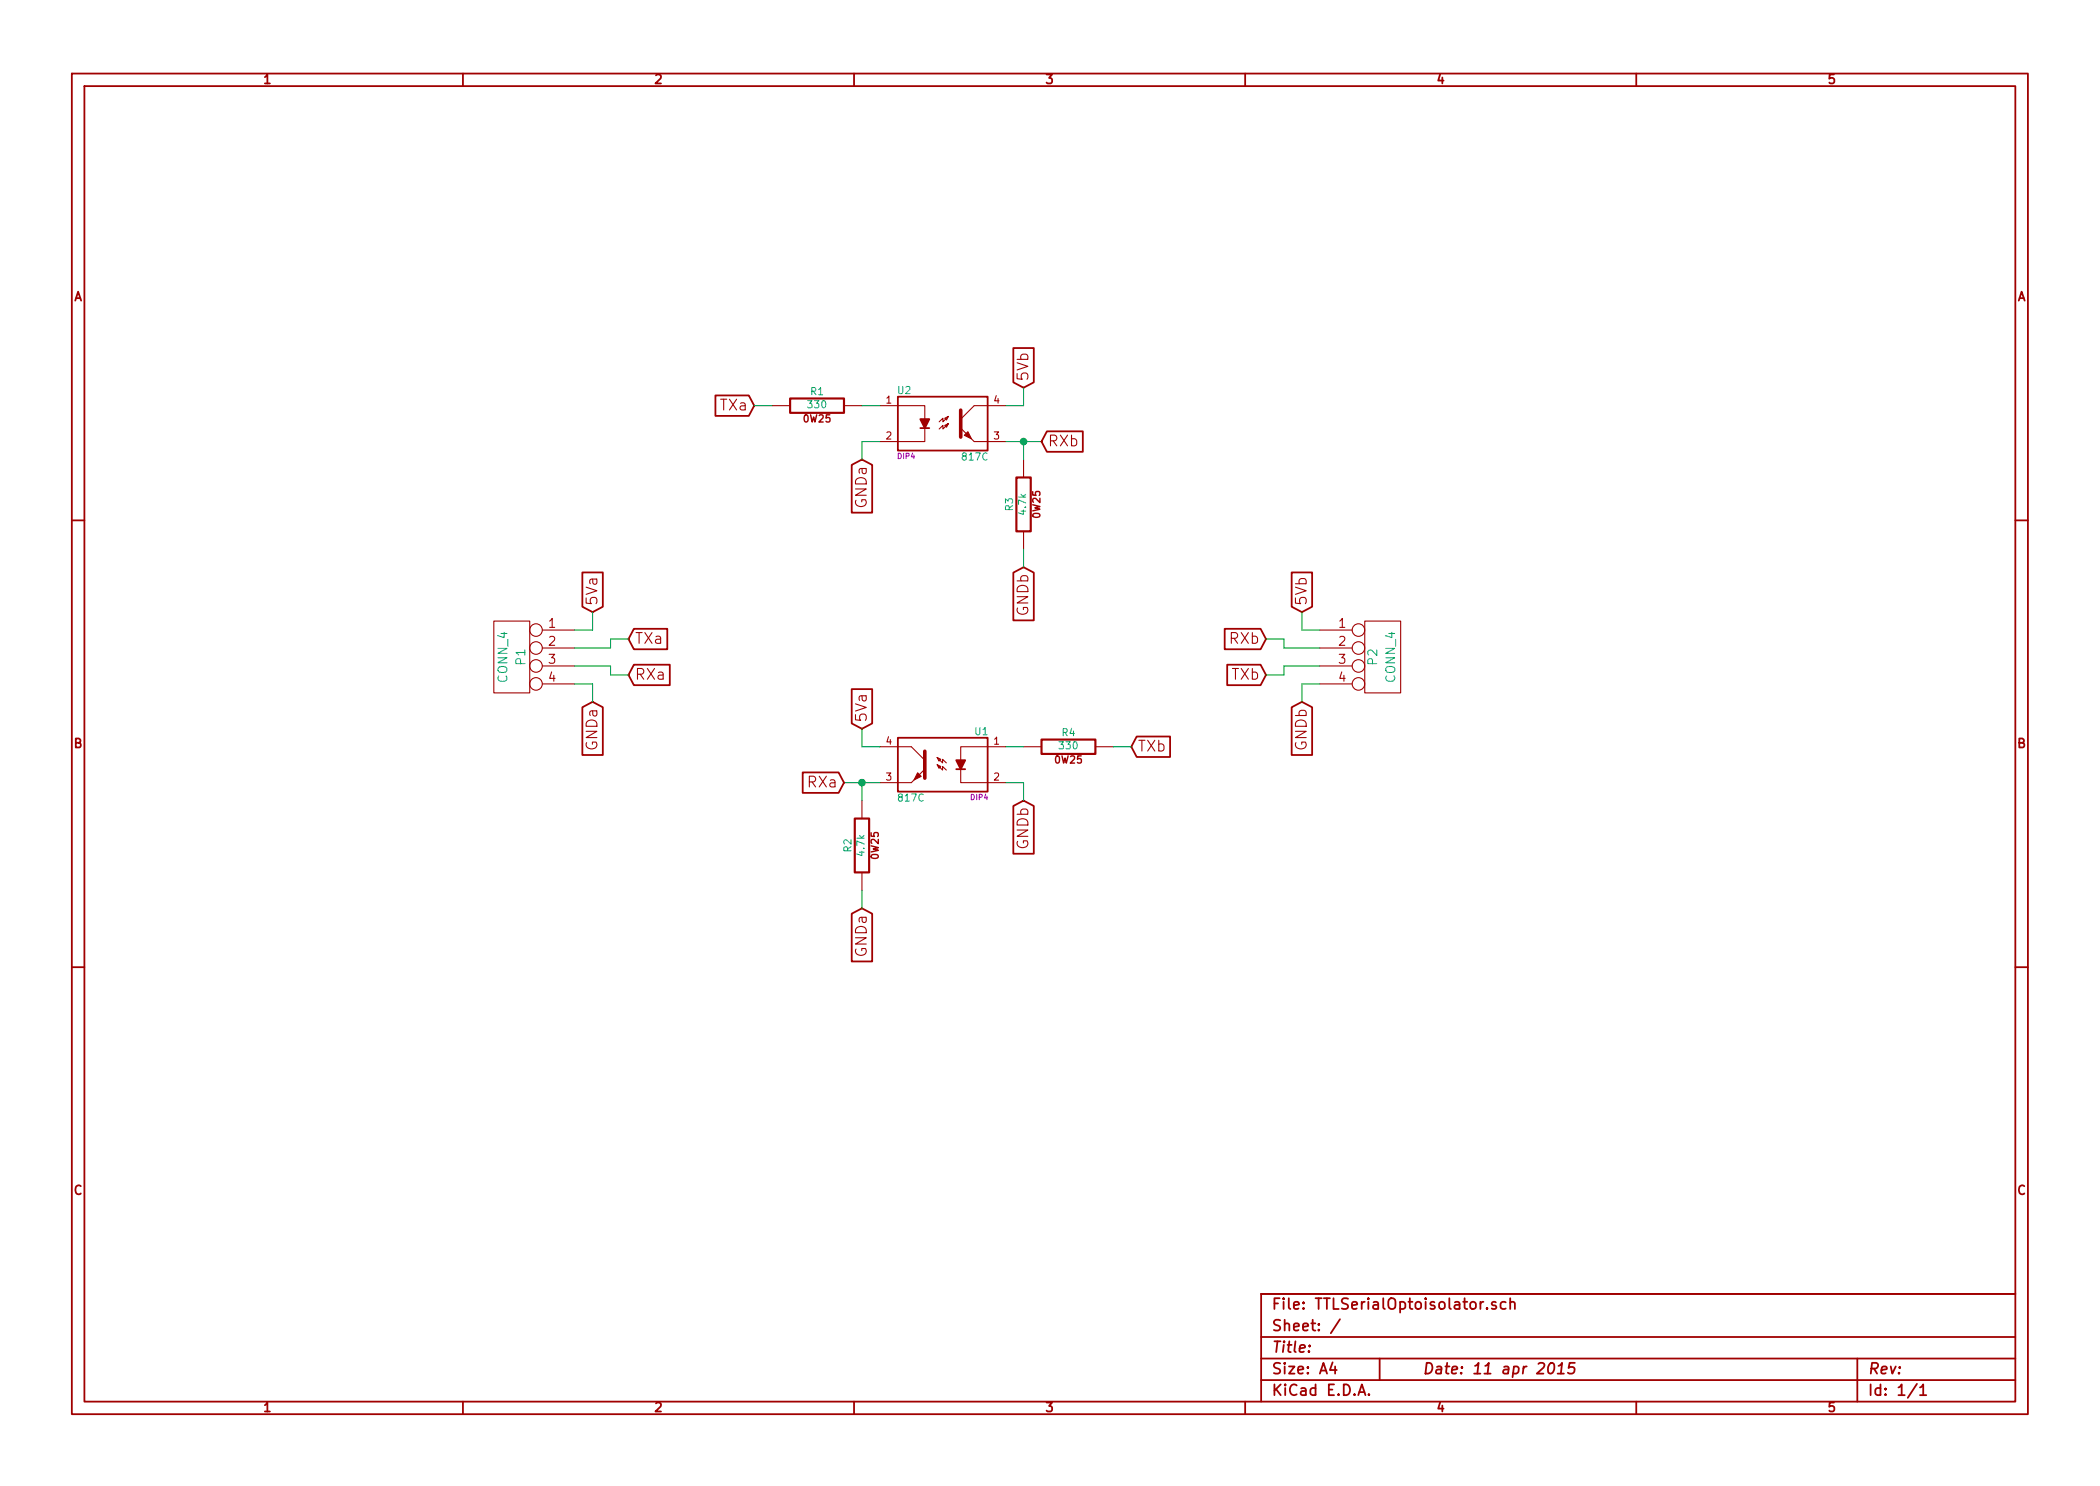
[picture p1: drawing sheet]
<svg xmlns="http://www.w3.org/2000/svg" width="297mm" height="210mm" viewBox="0 0 297 210" stroke-linecap="round" stroke-linejoin="round" font-family="sans-serif">
<g fill="none" stroke="#a00000" stroke-width=".25">
<path d="M10.2 10.4h276.6v189.7h-276.6zM11.9 12.2h273.2v186.1h-273.2zM65.5 10.4v1.8M120.8 10.4v1.8M176.1 10.4v1.8M231.4 10.4v1.8M101.2 56h4.7l.8 1.4-.8 1.4h-4.7zM127 56.1h12.7v7.6h-12.7zM143.3 49.2h2.9v4.9l-1.4 .8-1.5-.8zM10.2 73.6h1.7M120.5 65.8l1.4-.8 1.5 .8v6.7h-2.9zM130.2 60.6h1.2"/>
<path d="M148.1 61h5.1v2.9h-5.1l-.8-1.4zM285.1 73.6h1.7M82.4 81h2.9v4.8l-1.5 .8-1.4-.8zM89.7 94.1h5v2.8h-5l-.8-1.4zM89.7 89h4.7v2.9h-4.7l-.8-1.5zM120.5 97.5h2.9v4.9l-1.5 .7-1.4-.7zM143.3 81l1.5-.7 1.4 .7v6.8h-2.9zM173.2 89h5.1l.8 1.4-.8 1.5h-5.1zM173.6 94.1h4.7l.8 1.4-.8 1.4h-4.7zM182.7 81h2.9v4.8l-1.5 .8-1.4-.8zM82.4 100.1l1.4-.8 1.5 .8v6.7h-2.9zM113.5 109.3h5.1l.8 1.4-.8 1.5h-5.1z"/>
<path d="M127 104.4h12.7v7.6h-12.7zM135.3 108.8h1.2M143.3 114l1.5-.7 1.4 .7v6.8h-2.9zM160.8 104.2h4.7v2.9h-4.7l-.8-1.4zM182.7 100.1l1.4-.8 1.5 .8v6.7h-2.9zM10.2 136.8h1.7M120.5 129.3l1.4-.8 1.5 .8v6.7h-2.9zM285.1 136.8h1.7M65.5 198.3v1.8M120.8 198.3v1.8M176.1 198.3v1.8M178.4 189.2h106.7"/>
<path d="M178.4 195.3h106.7M178.4 192.2h106.7M185.2 190.4h.1l-.1 .1v-.1v.1M188.5 192.8l-.4 1h1M188.8 193.3v1.1M189.5 186.7l-1.3 1.9M192.1 197.4l.5-1.5 .5 1.5M192.3 197h.7M193.6 197.3h.1l-.1 .1-.1-.1h.1v.1M195.1 192.2v3.1M209.8 184.2l-.3 .1-.1 .2M210.3 185.1h.1l-.1 .1v-.1v.1"/>
<path d="M211.6 184.3l-.4-.1-.2 .2 .1 .2 .5 .2 .1 .1-.1 .2-.1 .1-.5-.1M213 184.3a.48 .48 0 0 0-.7 0l-.1 .6a.48 .48 0 0 0 .8 .2M213.6 184.3a.38 .38 0 0 1 .7 .1v.8M213.6 183.7v1.5M219.2 193a.35 .35 0 0 1 .4-.2 .35 .35 0 0 1 .2 .3 .87 .87 0 0 1-.5 1.3l-.2-.1a1.14 1.14 0 0 1 .1-1.3zM220.3 194.4h.9M220.4 193.3l.6-.5-.2 1.6M222.8 192.8h-.8l-.1 .8 .2-.2 .5 .1 .1 .2-.1 .5a.62 .62 0 0 1-.8 0M231.4 198.3v1.8M262.7 192.2v6.1M271.1 195.8l-1.3 2M271.6 196.3l.4-.4v1.5"/>
<path d="M271.6 197.4h.9M285.1 183.1h-106.7v15.2"/>
</g>
<g fill="none" stroke="#a00000" stroke-width=".15">
<path d="M109.2 57.4h2.6M119.4 57.4h2.5M124.5 57.4h6.3v1.9M133.6 59.2l.5-.3-.2 .5zM134.1 58.9l-.7 .8v-.5l-.6 .5M134.1 59.9l-.2 .5-.3-.2 .5-.3-.7 .8v-.5l-.6 .5M142.2 57.4h-4.4l-1.9 1.9M130.8 60.6v1.9h-6.3M137.8 62.5h4.4M144.8 65v2.6M144.8 75.2v2.5M69.8 87.9h5.1v10.1h-5.1z"/>
<path d="M76.7 89.1h4.6M76.7 91.7h4.6M76.7 94.2h4.6M76.7 96.8h4.6M186.7 89.1h4.6M186.7 91.7h4.6M186.7 94.2h4.6M186.7 96.8h4.6M193 87.9h5.1v10.1h-5.1zM121.9 113.3v2.5M124.5 105.7h4.4l1.9 1.9M124.5 110.7h4.4"/>
<path d="M132.6 107.2l.7 .7v-.5l.6 .5M132.6 107.2l.5 .2-.3 .3zM132.6 108.2l.2 .5 .3-.2-.5-.3 .7 .8v-.5l.6 .5M135.9 108.8v1.9h6.3M142.2 105.7h-6.3v1.9M144.8 105.7h2.5M154.9 105.7h2.6M121.9 123.4v2.6"/>
<circle cx="75.8" cy="96.8" r=".89"/>
<circle cx="75.8" cy="89.1" r=".89"/>
<circle cx="75.8" cy="94.2" r=".89"/>
<circle cx="75.8" cy="91.7" r=".89"/>
<circle cx="192.2" cy="89.1" r=".89"/>
<circle cx="192.2" cy="91.7" r=".89"/>
<circle cx="192.2" cy="94.2" r=".89"/>
<circle cx="192.2" cy="96.8" r=".89"/>
</g>
<g fill="#a00000" stroke="#a00000" stroke-width=".15">
<path d="M135.9 60.6l1.9 1.9z"/>
<path d="M136.9 61.1l.5 1-1-.5z"/>
<path d="M128.9 110.7l1.9-1.9z"/>
<path d="M129.8 109.3l.5 .5-1 .6z"/>
</g>
<path d="M135.9 58v3.8M130.8 106.3v3.8" fill="none" stroke="#a00000" stroke-width=".51"/>
<g fill="#a00000" stroke="#a00000" stroke-width=".25">
<path d="M130.2 59.3h1.2l-.6 1.3z"/>
<path d="M135.3 107.6h1.2l-.6 1.2z"/>
</g>
<g fill="none" stroke="#00a000" stroke-width=".15">
<path d="M106.7 57.4h2.5M121.9 57.4h2.6M144.8 54.9v2.5h-2.6M124.5 62.5h-2.6v2.5M142.2 62.5h5.1M144.8 62.5v2.5M144.8 77.7v2.6M81.3 96.8h2.5v2.5M81.3 94.2h5.1v1.3h2.5M83.8 86.6v2.5h-2.5M88.9 90.4h-2.5v1.3h-5.1M179.1 90.4h2.5v1.3h5.1"/>
<path d="M184.1 86.6v2.5h2.6M186.7 96.8h-2.6v2.5M186.7 94.2h-5.1v1.3h-2.5M119.4 110.7h5.1M121.9 103.1v2.6h2.6M121.9 110.7v2.6M142.2 110.7h2.6v2.6M142.2 105.7h2.6M157.5 105.7h2.5M121.9 126v2.5"/>
</g>
<path d="M111.8 56.4h7.6v2h-7.6zM143.8 67.6h2v7.6h-2zM120.9 115.8h2v7.6h-2zM147.3 104.6h7.6v2.1h-7.6z" fill="none" stroke="#a00000" stroke-width=".3"/>
<g fill="#00a000" stroke="#00a000" stroke-width=".25">
<circle cx="121.9" cy="110.7" r=".41"/>
<circle cx="144.8" cy="62.5" r=".41"/>
</g>
<g font-size="2.1" fill="#a00000">
<text x="145.5" y="53.9" transform="rotate(-90 145.5 53.9)">5Vb</text>
<text x="101.9" y="58.2">TXa</text>
<text x="148.2" y="63.2">RXb</text>
<text x="122.7" y="71.8" transform="rotate(-90 122.7 71.8)">GNDa</text>
<text x="84.6" y="85.7" transform="rotate(-90 84.6 85.7)">5Va</text>
<text x="145.5" y="87.2" transform="rotate(-90 145.5 87.2)">GNDb</text>
<text x="184.9" y="85.7" transform="rotate(-90 184.9 85.7)">5Vb</text>
<text x="89.8" y="91.2">TXa</text>
<text x="173.9" y="91.2">RXb</text>
<text x="89.8" y="96.3">RXa</text>
<text x="174.1" y="96.3">TXb</text>
<text x="84.6" y="106.1" transform="rotate(-90 84.6 106.1)">GNDa</text>
<text x="122.7" y="102.2" transform="rotate(-90 122.7 102.2)">5Va</text>
<text x="160.9" y="106.4">TXb</text>
<text x="184.9" y="106.2" transform="rotate(-90 184.9 106.2)">GNDb</text>
<text x="114.3" y="111.5">RXa</text>
<text x="145.5" y="120.2" transform="rotate(-90 145.5 120.2)">GNDb</text>
<text x="122.7" y="135.3" transform="rotate(-90 122.7 135.3)">GNDa</text>
<text x="179.9" y="185.4">File: TTLSerialOptoisolator.sch</text>
<text x="179.9" y="191.5">Title:</text>
<text x="179.9" y="188.4">Sheet: /</text>
<text x="179.9" y="197.6">KiCad E.D.A.</text>
<text x="179.9" y="194.5">Size: A4</text>
<text x="201.2" y="194.5">Date: 11 apr 2015</text>
<text x="264.2" y="194.5">Rev:</text>
<text x="264.2" y="197.6">Id: 1/1</text>
</g>
<g font-size="1.8" fill="#a00000">
<text x="37.3" y="11.9">1</text>
<text x="92.7" y="11.9">2</text>
<text x="148" y="11.9">3</text>
<text x="203.3" y="11.9">4</text>
<text x="258.6" y="11.9">5</text>
<text x="10.4" y="42.7">A</text>
<text x="285.3" y="42.7">A</text>
<text x="77.6" y="88.9">1</text>
<text x="189.4" y="88.9">1</text>
<text x="77.6" y="91.4">2</text>
<text x="77.6" y="94">3</text>
<text x="189.4" y="91.4">2</text>
<text x="189.4" y="94">3</text>
<text x="77.6" y="96.5">4</text>
<text x="189.4" y="96.5">4</text>
<text x="10.4" y="105.9">B</text>
<text x="285.3" y="105.9">B</text>
<text x="10.4" y="169.1">C</text>
<text x="285.3" y="169.1">C</text>
<text x="37.3" y="199.8">1</text>
<text x="92.7" y="199.8">2</text>
<text x="148" y="199.8">3</text>
<text x="203.3" y="199.8">4</text>
<text x="258.6" y="199.8">5</text>
</g>
<g font-size="1.8" fill="#00a0a0">
<text x="74.4" y="94" transform="rotate(-90 74.4 94)">P1</text>
<text x="194.9" y="94" transform="rotate(-90 194.9 94)">P2</text>
<text x="71.8" y="96.5" transform="rotate(-90 71.8 96.5)">CONN_4</text>
<text x="197.4" y="96.5" transform="rotate(-90 197.4 96.5)">CONN_4</text>
</g>
<g font-size="1.4" fill="#a00000">
<text x="113.7" y="59.8">0W25</text>
<text x="125.3" y="57.1">1</text>
<text x="140.6" y="57.1">4</text>
<text x="125.3" y="62.2">2</text>
<text x="140.6" y="62.2">3</text>
<text x="147.2" y="73.2" transform="rotate(-90 147.2 73.2)">0W25</text>
<text x="125.3" y="105.4">4</text>
<text x="140.6" y="105.4">1</text>
<text x="125.3" y="110.5">3</text>
<text x="140.6" y="110.5">2</text>
<text x="149.3" y="108.1">0W25</text>
<text x="124.3" y="121.5" transform="rotate(-90 124.3 121.5)">0W25</text>
</g>
<g font-size="1.4" fill="#00a0a0">
<text x="114.4" y="57.8">330</text>
<text x="114.7" y="56">R1</text>
<text x="127" y="55.8">U2</text>
<text x="136.2" y="65.2">817C</text>
<text x="143.3" y="72.3" transform="rotate(-90 143.3 72.3)">R3</text>
<text x="145.2" y="72.8" transform="rotate(-90 145.2 72.8)">4.7k</text>
<text x="137.9" y="104.1">U1</text>
<text x="149.9" y="106.1">330</text>
<text x="150.2" y="104.2">R4</text>
<text x="127.2" y="113.5">817C</text>
<text x="120.5" y="120.5" transform="rotate(-90 120.5 120.5)">R2</text>
<text x="122.3" y="121" transform="rotate(-90 122.3 121)">4.7k</text>
</g>
<g font-size="1.1" fill="#a000a0">
<text x="127" y="65">DIP4</text>
<text x="137.3" y="113.2">DIP4</text>
</g>
</svg>
